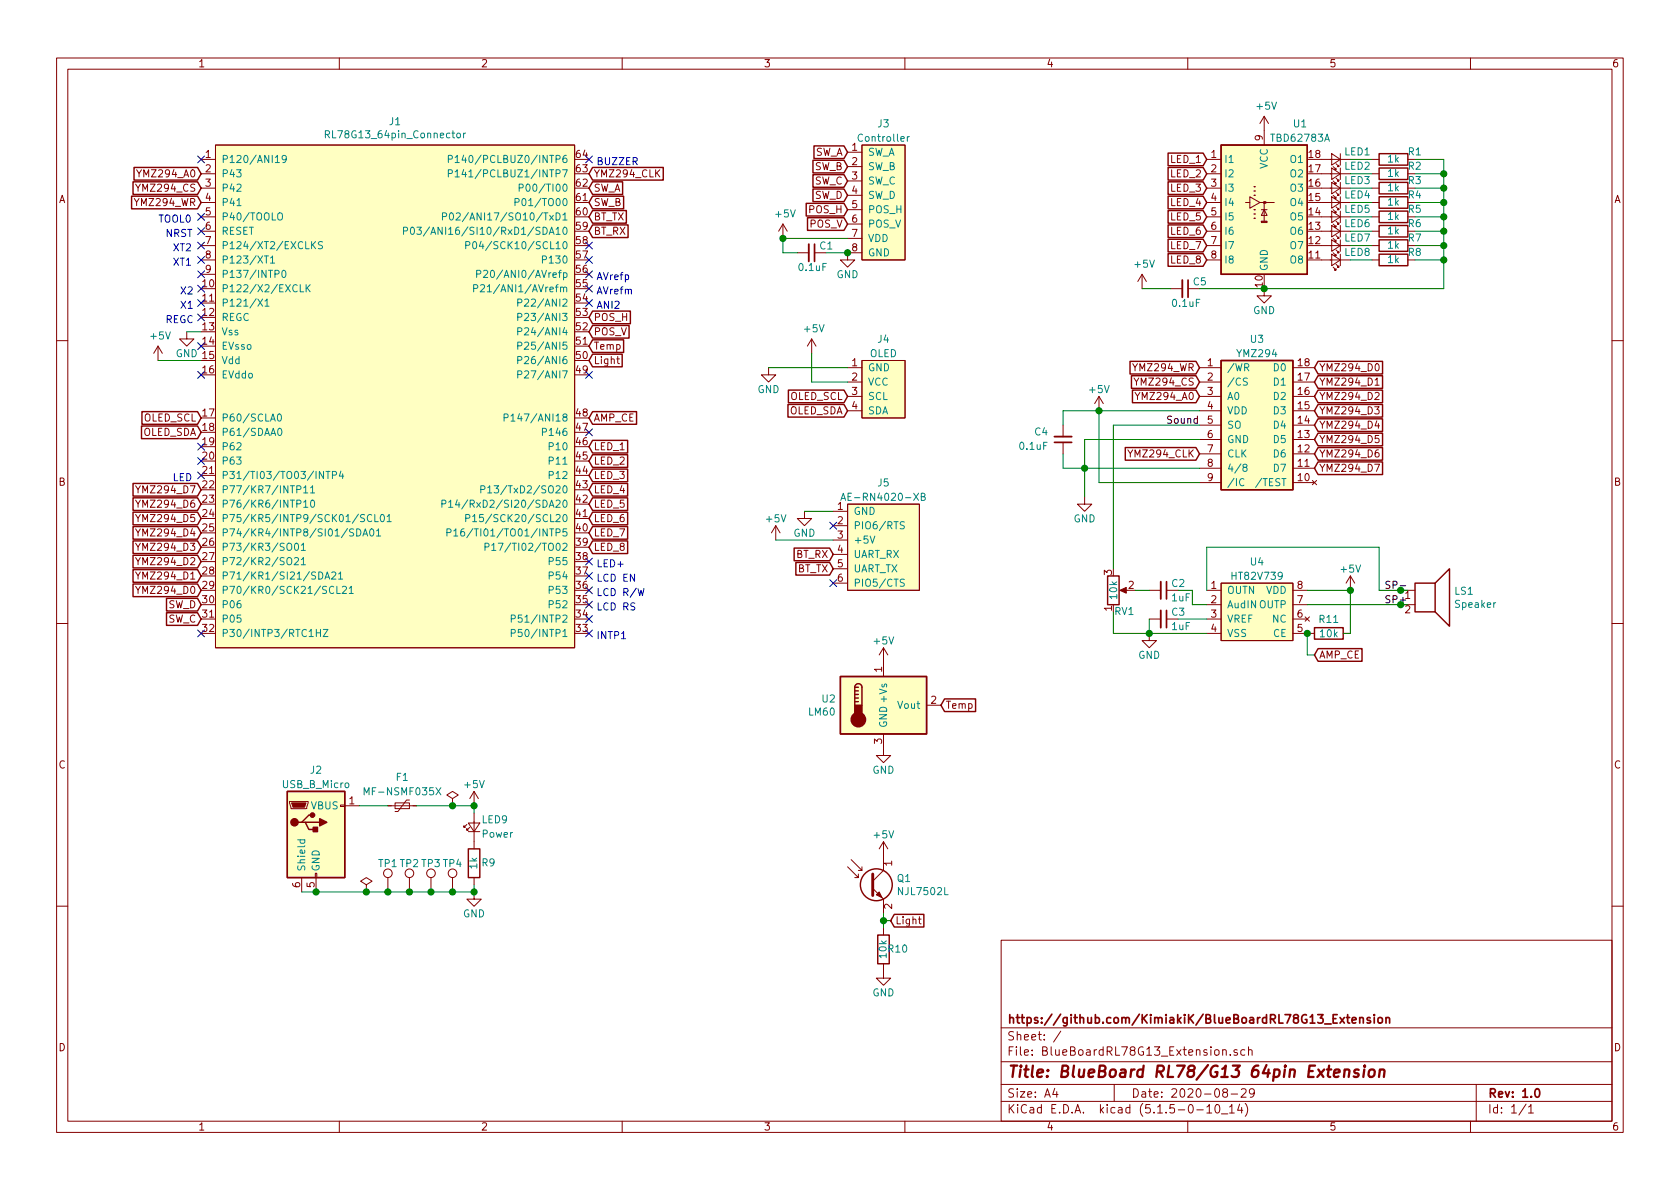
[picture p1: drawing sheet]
EESchema Schematic File Version 4
EELAYER 30 0
EELAYER END
$Descr A4 11693 8268
encoding utf-8
Sheet 1 1
Title "BlueBoard RL78/G13 64pin Extension"
Date "2020-08-29"
Rev "1.0"
Comp "https://github.com/KimiakiK/BlueBoardRL78G13_Extension"
Comment1 ""
Comment2 ""
Comment3 ""
Comment4 ""
$EndDescr
$Comp
L BlueBoardRL78G13_Extension:RL78G13_64pin_Connector J1
U 1 1
P 2750 2750
F 0 "J1" H 2750 4665 50  0000 C CNN
F 1 "RL78G13_64pin_Connector" H 2750 4574 50  0000 C CNN
F 2 "BlueBoardRL78G13_Extension:RL78G13_64pin_Connector" H 2750 2750 50  0001 C CNN
F 3 "" H 2750 2750 50  0001 C CNN
	1    2750 2750
	1    0    0    -1  
$EndComp
$Comp
L BlueBoardRL78G13_Extension:breadboardController J3
U 1 1
P 6150 1400
F 0 "J3" H 6150 1950 50  0000 C CNN
F 1 "Controller" H 6150 1850 50  0000 C CNN
F 2 "Connector_PinHeader_2.54mm:PinHeader_1x08_P2.54mm_Vertical" H 6100 1900 50  0001 C CNN
F 3 "" H 6100 1900 50  0001 C CNN
	1    6150 1400
	1    0    0    -1  
$EndComp
$Comp
L BlueBoardRL78G13_Extension:OLED128x64 J4
U 1 1
P 6150 2700
F 0 "J4" H 6150 3050 50  0000 C CNN
F 1 "OLED" H 6150 2950 50  0000 C CNN
F 2 "Connector_PinSocket_2.54mm:PinSocket_1x04_P2.54mm_Vertical" H 6150 3050 50  0001 C CNN
F 3 "" H 6100 3200 50  0001 C CNN
	1    6150 2700
	1    0    0    -1  
$EndComp
$Comp
L BlueBoardRL78G13_Extension:YMZ294 U3
U 1 1
P 8750 3200
F 0 "U3" H 8750 4050 50  0000 C CNN
F 1 "YMZ294" H 8750 3950 50  0000 C CNN
F 2 "BlueBoardRL78G13_Extension:DIP-18_W7.62mm_Socket" H 8750 2650 50  0001 C CNN
F 3 "" H 8750 2650 50  0001 C CNN
	1    8750 3200
	1    0    0    -1  
$EndComp
$Comp
L BlueBoardRL78G13_Extension:HT82V739 U4
U 1 1
P 8750 4250
F 0 "U4" H 8750 4600 50  0000 C CNN
F 1 "HT82V739" H 8750 4500 50  0000 C CNN
F 2 "BlueBoardRL78G13_Extension:SOP-8_3.9x4.9mm_P1.27mm" H 8750 4300 50  0001 C CNN
F 3 "" H 8750 4300 50  0001 C CNN
	1    8750 4250
	1    0    0    -1  
$EndComp
$Comp
L Device:Speaker LS1
U 1 1
P 9950 4100
F 0 "LS1" H 10120 4096 50  0000 L CNN
F 1 "Speaker" H 10120 4005 50  0000 L CNN
F 2 "BlueBoardRL78G13_Extension:Speaker_MSI28-12R" H 9950 3900 50  0001 C CNN
F 3 "~" H 9940 4050 50  0001 C CNN
	1    9950 4100
	1    0    0    -1  
$EndComp
$Comp
L BlueBoardRL78G13_Extension:AE-RN4020-XB J5
U 1 1
P 6150 3800
F 0 "J5" H 6150 4250 50  0000 C CNN
F 1 "AE-RN4020-XB" H 6150 4150 50  0000 C CNN
F 2 "Connector_PinSocket_2.54mm:PinSocket_1x06_P2.54mm_Vertical" H 6150 3800 50  0001 C CNN
F 3 "" H 6150 3800 50  0001 C CNN
	1    6150 3800
	1    0    0    -1  
$EndComp
$Comp
L power:GND #PWR04
U 1 1
P 1300 2300
F 0 "#PWR04" H 1300 2050 50  0001 C CNN
F 1 "GND" H 1300 2150 50  0000 C CNN
F 2 "" H 1300 2300 50  0001 C CNN
F 3 "" H 1300 2300 50  0001 C CNN
	1    1300 2300
	1    0    0    -1  
$EndComp
$Comp
L power:+5V #PWR03
U 1 1
P 1100 2500
F 0 "#PWR03" H 1100 2350 50  0001 C CNN
F 1 "+5V" H 1115 2673 50  0000 C CNN
F 2 "" H 1100 2500 50  0001 C CNN
F 3 "" H 1100 2500 50  0001 C CNN
	1    1100 2500
	1    0    0    -1  
$EndComp
Wire Wire Line
	1400 2300 1300 2300
Wire Wire Line
	1400 2500 1100 2500
NoConn ~ 1400 2400
NoConn ~ 1400 2600
NoConn ~ 1400 2200
NoConn ~ 1400 2100
NoConn ~ 1400 2000
NoConn ~ 1400 1800
NoConn ~ 1400 1700
NoConn ~ 1400 1600
Text GLabel 5900 2750 0    50   Input ~ 0
OLED_SCL
Text GLabel 5900 2850 0    50   Input ~ 0
OLED_SDA
Text GLabel 5900 1050 0    50   Input ~ 0
SW_A
Text GLabel 5900 1150 0    50   Input ~ 0
SW_B
Text GLabel 5900 1250 0    50   Input ~ 0
SW_C
Text GLabel 5900 1350 0    50   Input ~ 0
SW_D
Text GLabel 5900 1450 0    50   Input ~ 0
POS_H
Text GLabel 5900 1550 0    50   Input ~ 0
POS_V
Text GLabel 9150 2550 2    50   Input ~ 0
YMZ294_D0
Text GLabel 9150 2650 2    50   Input ~ 0
YMZ294_D1
Text GLabel 9150 2750 2    50   Input ~ 0
YMZ294_D2
Text GLabel 9150 2850 2    50   Input ~ 0
YMZ294_D3
Text GLabel 9150 2950 2    50   Input ~ 0
YMZ294_D4
Text GLabel 9150 3050 2    50   Input ~ 0
YMZ294_D5
Text GLabel 9150 3150 2    50   Input ~ 0
YMZ294_D6
Text GLabel 9150 3250 2    50   Input ~ 0
YMZ294_D7
Text GLabel 8350 2550 0    50   Input ~ 0
YMZ294_WR
Text GLabel 8350 2650 0    50   Input ~ 0
YMZ294_CS
Text GLabel 8350 2750 0    50   Input ~ 0
YMZ294_A0
Text GLabel 5800 3850 0    50   Input ~ 0
BT_RX
Text GLabel 5800 3950 0    50   Input ~ 0
BT_TX
NoConn ~ 5800 3650
NoConn ~ 5800 4050
Text GLabel 1400 4100 0    50   Input ~ 0
YMZ294_D0
Text GLabel 1400 4000 0    50   Input ~ 0
YMZ294_D1
Text GLabel 1400 3900 0    50   Input ~ 0
YMZ294_D2
Text GLabel 1400 3800 0    50   Input ~ 0
YMZ294_D3
Text GLabel 1400 3700 0    50   Input ~ 0
YMZ294_D4
Text GLabel 1400 3600 0    50   Input ~ 0
YMZ294_D5
Text GLabel 1400 3500 0    50   Input ~ 0
YMZ294_D6
Text GLabel 1400 3400 0    50   Input ~ 0
YMZ294_D7
Text GLabel 1400 2900 0    50   Input ~ 0
OLED_SCL
Text GLabel 1400 3000 0    50   Input ~ 0
OLED_SDA
Text GLabel 4100 2200 2    50   Input ~ 0
POS_H
Text GLabel 4100 2300 2    50   Input ~ 0
POS_V
$Comp
L power:+5V #PWR06
U 1 1
P 3300 5600
F 0 "#PWR06" H 3300 5450 50  0001 C CNN
F 1 "+5V" H 3300 5750 50  0000 C CNN
F 2 "" H 3300 5600 50  0001 C CNN
F 3 "" H 3300 5600 50  0001 C CNN
	1    3300 5600
	1    0    0    -1  
$EndComp
$Comp
L power:GND #PWR07
U 1 1
P 3300 6200
F 0 "#PWR07" H 3300 5950 50  0001 C CNN
F 1 "GND" H 3300 6050 50  0000 C CNN
F 2 "" H 3300 6200 50  0001 C CNN
F 3 "" H 3300 6200 50  0001 C CNN
	1    3300 6200
	1    0    0    -1  
$EndComp
$Comp
L power:PWR_FLAG #FLG02
U 1 1
P 3150 5600
F 0 "#FLG02" H 3150 5675 50  0001 C CNN
F 1 "PWR_FLAG" H 3150 5773 50  0001 C CNN
F 2 "" H 3150 5600 50  0001 C CNN
F 3 "~" H 3150 5600 50  0001 C CNN
	1    3150 5600
	1    0    0    -1  
$EndComp
$Comp
L power:PWR_FLAG #FLG01
U 1 1
P 2550 6200
F 0 "#FLG01" H 2550 6275 50  0001 C CNN
F 1 "PWR_FLAG" H 2550 6373 50  0001 C CNN
F 2 "" H 2550 6200 50  0001 C CNN
F 3 "~" H 2550 6200 50  0001 C CNN
	1    2550 6200
	1    0    0    -1  
$EndComp
$Comp
L power:+5V #PWR09
U 1 1
P 5400 3750
F 0 "#PWR09" H 5400 3600 50  0001 C CNN
F 1 "+5V" H 5400 3900 50  0000 C CNN
F 2 "" H 5400 3750 50  0001 C CNN
F 3 "" H 5400 3750 50  0001 C CNN
	1    5400 3750
	1    0    0    -1  
$EndComp
Wire Wire Line
	5800 3550 5600 3550
Wire Wire Line
	5800 3750 5400 3750
$Comp
L Device:LED_Small LED1
U 1 1
P 9300 1100
F 0 "LED1" H 9150 1050 50  0000 C CNN
F 1 "LED1" H 9300 986 50  0001 C CNN
F 2 "LED_SMD:LED_0603_1608Metric_Pad1.05x0.95mm_HandSolder" V 9300 1100 50  0001 C CNN
F 3 "~" V 9300 1100 50  0001 C CNN
	1    9300 1100
	-1   0    0    1   
$EndComp
$Comp
L Device:LED_Small LED2
U 1 1
P 9300 1200
F 0 "LED2" H 9150 1150 50  0000 C CNN
F 1 "LED2" H 9300 1086 50  0001 C CNN
F 2 "LED_SMD:LED_0603_1608Metric_Pad1.05x0.95mm_HandSolder" V 9300 1200 50  0001 C CNN
F 3 "~" V 9300 1200 50  0001 C CNN
	1    9300 1200
	-1   0    0    1   
$EndComp
$Comp
L Device:LED_Small LED3
U 1 1
P 9300 1300
F 0 "LED3" H 9150 1250 50  0000 C CNN
F 1 "LED3" H 9300 1186 50  0001 C CNN
F 2 "LED_SMD:LED_0603_1608Metric_Pad1.05x0.95mm_HandSolder" V 9300 1300 50  0001 C CNN
F 3 "~" V 9300 1300 50  0001 C CNN
	1    9300 1300
	-1   0    0    1   
$EndComp
$Comp
L Device:LED_Small LED4
U 1 1
P 9300 1400
F 0 "LED4" H 9150 1350 50  0000 C CNN
F 1 "LED4" H 9300 1286 50  0001 C CNN
F 2 "LED_SMD:LED_0603_1608Metric_Pad1.05x0.95mm_HandSolder" V 9300 1400 50  0001 C CNN
F 3 "~" V 9300 1400 50  0001 C CNN
	1    9300 1400
	-1   0    0    1   
$EndComp
$Comp
L Device:LED_Small LED5
U 1 1
P 9300 1500
F 0 "LED5" H 9150 1450 50  0000 C CNN
F 1 "LED5" H 9300 1386 50  0001 C CNN
F 2 "LED_SMD:LED_0603_1608Metric_Pad1.05x0.95mm_HandSolder" V 9300 1500 50  0001 C CNN
F 3 "~" V 9300 1500 50  0001 C CNN
	1    9300 1500
	-1   0    0    1   
$EndComp
$Comp
L Device:LED_Small LED6
U 1 1
P 9300 1600
F 0 "LED6" H 9150 1550 50  0000 C CNN
F 1 "LED6" H 9300 1486 50  0001 C CNN
F 2 "LED_SMD:LED_0603_1608Metric_Pad1.05x0.95mm_HandSolder" V 9300 1600 50  0001 C CNN
F 3 "~" V 9300 1600 50  0001 C CNN
	1    9300 1600
	-1   0    0    1   
$EndComp
$Comp
L Device:LED_Small LED7
U 1 1
P 9300 1700
F 0 "LED7" H 9150 1650 50  0000 C CNN
F 1 "LED7" H 9300 1586 50  0001 C CNN
F 2 "LED_SMD:LED_0603_1608Metric_Pad1.05x0.95mm_HandSolder" V 9300 1700 50  0001 C CNN
F 3 "~" V 9300 1700 50  0001 C CNN
	1    9300 1700
	-1   0    0    1   
$EndComp
$Comp
L Device:LED_Small LED8
U 1 1
P 9300 1800
F 0 "LED8" H 9150 1750 50  0000 C CNN
F 1 "LED8" H 9300 1686 50  0001 C CNN
F 2 "LED_SMD:LED_0603_1608Metric_Pad1.05x0.95mm_HandSolder" V 9300 1800 50  0001 C CNN
F 3 "~" V 9300 1800 50  0001 C CNN
	1    9300 1800
	-1   0    0    1   
$EndComp
$Comp
L power:+5V #PWR010
U 1 1
P 5650 2450
F 0 "#PWR010" H 5650 2300 50  0001 C CNN
F 1 "+5V" H 5665 2623 50  0000 C CNN
F 2 "" H 5650 2450 50  0001 C CNN
F 3 "" H 5650 2450 50  0001 C CNN
	1    5650 2450
	1    0    0    -1  
$EndComp
$Comp
L power:GND #PWR05
U 1 1
P 5350 2550
F 0 "#PWR05" H 5350 2300 50  0001 C CNN
F 1 "GND" H 5350 2400 50  0000 C CNN
F 2 "" H 5350 2550 50  0001 C CNN
F 3 "" H 5350 2550 50  0001 C CNN
	1    5350 2550
	1    0    0    -1  
$EndComp
Wire Wire Line
	5350 2550 5900 2550
Wire Wire Line
	5650 2650 5650 2450
Wire Wire Line
	5650 2650 5900 2650
$Comp
L power:+5V #PWR08
U 1 1
P 5450 1650
F 0 "#PWR08" H 5450 1500 50  0001 C CNN
F 1 "+5V" H 5465 1823 50  0000 C CNN
F 2 "" H 5450 1650 50  0001 C CNN
F 3 "" H 5450 1650 50  0001 C CNN
	1    5450 1650
	1    0    0    -1  
$EndComp
$Comp
L power:GND #PWR012
U 1 1
P 5900 1750
F 0 "#PWR012" H 5900 1500 50  0001 C CNN
F 1 "GND" H 5900 1600 50  0000 C CNN
F 2 "" H 5900 1750 50  0001 C CNN
F 3 "" H 5900 1750 50  0001 C CNN
	1    5900 1750
	1    0    0    -1  
$EndComp
$Comp
L Device:C_Small C1
U 1 1
P 5650 1750
F 0 "C1" V 5600 1800 50  0000 L CNN
F 1 "0.1uF" V 5750 1650 50  0000 L CNN
F 2 "Capacitor_SMD:C_0603_1608Metric_Pad1.05x0.95mm_HandSolder" H 5650 1750 50  0001 C CNN
F 3 "~" H 5650 1750 50  0001 C CNN
	1    5650 1750
	0    1    1    0   
$EndComp
Wire Wire Line
	5900 1650 5450 1650
Wire Wire Line
	5900 1750 5750 1750
Connection ~ 5900 1750
Wire Wire Line
	5550 1750 5450 1750
Wire Wire Line
	5450 1750 5450 1650
Connection ~ 5450 1650
Text GLabel 1400 1300 0    50   Input ~ 0
YMZ294_CS
Text GLabel 1400 1400 0    50   Input ~ 0
YMZ294_WR
Text GLabel 1400 1200 0    50   Input ~ 0
YMZ294_A0
Text GLabel 4100 1600 2    50   Input ~ 0
BT_RX
Text GLabel 4100 1500 2    50   Input ~ 0
BT_TX
Text GLabel 4100 1300 2    50   Input ~ 0
SW_A
Text GLabel 4100 1400 2    50   Input ~ 0
SW_B
Text GLabel 1400 4300 0    50   Input ~ 0
SW_C
Text GLabel 1400 4200 0    50   Input ~ 0
SW_D
NoConn ~ 1400 1500
NoConn ~ 4100 1100
NoConn ~ 4100 1900
NoConn ~ 4100 2000
NoConn ~ 4100 2100
NoConn ~ 4100 4400
NoConn ~ 4100 4200
NoConn ~ 4100 4100
NoConn ~ 4100 4000
NoConn ~ 4100 3900
NoConn ~ 1400 3300
Text Notes 1200 3350 0    50   ~ 0
LED
Text Notes 1100 1550 0    50   ~ 0
TOOL0
Text Notes 1150 1650 0    50   ~ 0
NRST
Text Notes 1200 1750 0    50   ~ 0
XT2
Text Notes 1200 1850 0    50   ~ 0
XT1
Text Notes 1150 2250 0    50   ~ 0
REGC
Text Notes 1250 2150 0    50   ~ 0
X1
Text Notes 1250 2050 0    50   ~ 0
X2
Text Notes 4150 4450 0    50   ~ 0
INTP1
Text Notes 4150 4250 0    50   ~ 0
LCD RS
Text Notes 4150 4150 0    50   ~ 0
LCD R/W
Text Notes 4150 4050 0    50   ~ 0
LCD EN
Text Notes 4150 3950 0    50   ~ 0
LED+
Text Notes 4150 1150 0    50   ~ 0
BUZZER
Text Notes 4150 1950 0    50   ~ 0
AVrefp
Text Notes 4150 2050 0    50   ~ 0
AVrefm
Text Notes 4150 2150 0    50   ~ 0
ANI2
$Comp
L power:+5V #PWR018
U 1 1
P 7650 2850
F 0 "#PWR018" H 7650 2700 50  0001 C CNN
F 1 "+5V" H 7650 3000 50  0000 C CNN
F 2 "" H 7650 2850 50  0001 C CNN
F 3 "" H 7650 2850 50  0001 C CNN
	1    7650 2850
	1    0    0    -1  
$EndComp
Wire Wire Line
	7650 3350 7650 2850
Connection ~ 7650 2850
$Comp
L power:GND #PWR011
U 1 1
P 5600 3550
F 0 "#PWR011" H 5600 3300 50  0001 C CNN
F 1 "GND" H 5600 3400 50  0000 C CNN
F 2 "" H 5600 3550 50  0001 C CNN
F 3 "" H 5600 3550 50  0001 C CNN
	1    5600 3550
	1    0    0    -1  
$EndComp
$Comp
L power:GND #PWR017
U 1 1
P 7550 3450
F 0 "#PWR017" H 7550 3200 50  0001 C CNN
F 1 "GND" H 7550 3300 50  0000 C CNN
F 2 "" H 7550 3450 50  0001 C CNN
F 3 "" H 7550 3450 50  0001 C CNN
	1    7550 3450
	1    0    0    -1  
$EndComp
Wire Wire Line
	7550 3050 7550 3250
Connection ~ 7550 3250
Wire Wire Line
	7550 3250 7550 3450
Wire Wire Line
	8400 4100 8400 3800
$Comp
L power:+5V #PWR020
U 1 1
P 9400 4100
F 0 "#PWR020" H 9400 3950 50  0001 C CNN
F 1 "+5V" H 9400 4250 50  0000 C CNN
F 2 "" H 9400 4100 50  0001 C CNN
F 3 "" H 9400 4100 50  0001 C CNN
	1    9400 4100
	1    0    0    -1  
$EndComp
$Comp
L Device:R R11
U 1 1
P 9250 4400
F 0 "R11" V 9150 4400 50  0000 C CNN
F 1 "10k" V 9250 4400 50  0000 C CNN
F 2 "Resistor_SMD:R_0603_1608Metric_Pad1.05x0.95mm_HandSolder" V 9180 4400 50  0001 C CNN
F 3 "~" H 9250 4400 50  0001 C CNN
	1    9250 4400
	0    1    1    0   
$EndComp
Wire Wire Line
	9400 4400 9400 4100
Wire Wire Line
	9100 4100 9400 4100
Connection ~ 9400 4100
Wire Wire Line
	9600 4100 9600 3800
Wire Wire Line
	8400 3800 9600 3800
$Comp
L Device:C_Small C3
U 1 1
P 8100 4300
F 0 "C3" V 8050 4350 50  0000 L CNN
F 1 "1uF" V 8150 4350 50  0000 L CNN
F 2 "Capacitor_SMD:C_0603_1608Metric_Pad1.05x0.95mm_HandSolder" H 8100 4300 50  0001 C CNN
F 3 "~" H 8100 4300 50  0001 C CNN
	1    8100 4300
	0    1    1    0   
$EndComp
$Comp
L Device:C_Small C2
U 1 1
P 8100 4100
F 0 "C2" V 8050 4150 50  0000 L CNN
F 1 "1uF" V 8150 4150 50  0000 L CNN
F 2 "Capacitor_SMD:C_0603_1608Metric_Pad1.05x0.95mm_HandSolder" H 8100 4100 50  0001 C CNN
F 3 "~" H 8100 4100 50  0001 C CNN
	1    8100 4100
	0    1    1    0   
$EndComp
Wire Wire Line
	8000 4400 8000 4300
Wire Wire Line
	8400 4200 8300 4200
Wire Wire Line
	8300 4200 8300 4100
Wire Wire Line
	8300 4100 8200 4100
Wire Wire Line
	8200 4300 8400 4300
Wire Wire Line
	8000 4400 8400 4400
$Comp
L Device:R_POT RV1
U 1 1
P 7750 4100
F 0 "RV1" H 7900 4250 50  0000 R CNN
F 1 "10k" V 7750 4100 50  0000 C CNN
F 2 "BlueBoardRL78G13_Extension:Volume_RK10J" H 7750 4100 50  0001 C CNN
F 3 "~" H 7750 4100 50  0001 C CNN
	1    7750 4100
	1    0    0    1   
$EndComp
Wire Wire Line
	7750 4250 7750 4400
Connection ~ 8000 4400
$Comp
L power:GND #PWR019
U 1 1
P 8000 4400
F 0 "#PWR019" H 8000 4150 50  0001 C CNN
F 1 "GND" H 8000 4250 50  0000 C CNN
F 2 "" H 8000 4400 50  0001 C CNN
F 3 "" H 8000 4400 50  0001 C CNN
	1    8000 4400
	1    0    0    -1  
$EndComp
$Comp
L Device:LED_Small LED9
U 1 1
P 3300 5750
F 0 "LED9" V 3350 5700 50  0000 R CNN
F 1 "Power" V 3250 5700 50  0000 R CNN
F 2 "LED_SMD:LED_0603_1608Metric_Pad1.05x0.95mm_HandSolder" V 3300 5750 50  0001 C CNN
F 3 "~" V 3300 5750 50  0001 C CNN
	1    3300 5750
	0    -1   -1   0   
$EndComp
$Comp
L Device:R R9
U 1 1
P 3300 6000
F 0 "R9" H 3200 6000 50  0000 C CNN
F 1 "1k" V 3300 6000 50  0000 C CNN
F 2 "Resistor_SMD:R_0603_1608Metric_Pad1.05x0.95mm_HandSolder" V 3230 6000 50  0001 C CNN
F 3 "~" H 3300 6000 50  0001 C CNN
	1    3300 6000
	-1   0    0    1   
$EndComp
$Comp
L Transistor_Array:TBD62783A U1
U 1 1
P 8800 1400
F 0 "U1" H 9050 1950 50  0000 C CNN
F 1 "TBD62783A" H 9050 1850 50  0000 C CNN
F 2 "BlueBoardRL78G13_Extension:SOP-18_7x12.5mm_P1.27mm" H 8800 850 50  0001 C CNN
F 3 "http://toshiba.semicon-storage.com/info/docget.jsp?did=30523&prodName=TBD62783APG" H 8500 1800 50  0001 C CNN
	1    8800 1400
	1    0    0    -1  
$EndComp
$Comp
L power:GND #PWR02
U 1 1
P 8800 2000
F 0 "#PWR02" H 8800 1750 50  0001 C CNN
F 1 "GND" H 8800 1850 50  0000 C CNN
F 2 "" H 8800 2000 50  0001 C CNN
F 3 "" H 8800 2000 50  0001 C CNN
	1    8800 2000
	1    0    0    -1  
$EndComp
$Comp
L power:+5V #PWR01
U 1 1
P 8800 900
F 0 "#PWR01" H 8800 750 50  0001 C CNN
F 1 "+5V" H 8815 1073 50  0000 C CNN
F 2 "" H 8800 900 50  0001 C CNN
F 3 "" H 8800 900 50  0001 C CNN
	1    8800 900 
	1    0    0    -1  
$EndComp
Wire Wire Line
	9850 1800 10050 1800
Wire Wire Line
	10050 1800 10050 1700
Wire Wire Line
	10050 1700 9850 1700
Wire Wire Line
	10050 1700 10050 1600
Wire Wire Line
	10050 1600 9850 1600
Connection ~ 10050 1700
Wire Wire Line
	10050 1600 10050 1500
Wire Wire Line
	10050 1500 9850 1500
Connection ~ 10050 1600
Wire Wire Line
	10050 1500 10050 1400
Wire Wire Line
	10050 1400 9850 1400
Connection ~ 10050 1500
Wire Wire Line
	10050 1300 9850 1300
Wire Wire Line
	10050 1300 10050 1400
Connection ~ 10050 1400
Wire Wire Line
	10050 1300 10050 1200
Wire Wire Line
	10050 1200 9850 1200
Connection ~ 10050 1300
Wire Wire Line
	10050 1200 10050 1100
Wire Wire Line
	10050 1100 9850 1100
Connection ~ 10050 1200
Wire Wire Line
	10050 1800 10050 2000
Connection ~ 10050 1800
Text GLabel 8400 1100 0    50   Input ~ 0
LED_1
Text GLabel 8400 1200 0    50   Input ~ 0
LED_2
Text GLabel 8400 1300 0    50   Input ~ 0
LED_3
Text GLabel 8400 1400 0    50   Input ~ 0
LED_4
Text GLabel 8400 1500 0    50   Input ~ 0
LED_5
Text GLabel 8400 1600 0    50   Input ~ 0
LED_6
Text GLabel 8400 1700 0    50   Input ~ 0
LED_7
Text GLabel 8400 1800 0    50   Input ~ 0
LED_8
Text GLabel 4100 3100 2    50   Input ~ 0
LED_1
Text GLabel 4100 3200 2    50   Input ~ 0
LED_2
Text GLabel 4100 3300 2    50   Input ~ 0
LED_3
Text GLabel 4100 3400 2    50   Input ~ 0
LED_4
Text GLabel 4100 3500 2    50   Input ~ 0
LED_5
Text GLabel 4100 3600 2    50   Input ~ 0
LED_6
Text GLabel 4100 3700 2    50   Input ~ 0
LED_7
Text GLabel 4100 3800 2    50   Input ~ 0
LED_8
NoConn ~ 1400 1100
NoConn ~ 4100 1700
NoConn ~ 4100 1800
NoConn ~ 4100 3000
NoConn ~ 4100 4300
NoConn ~ 1400 4400
NoConn ~ 1400 3200
NoConn ~ 1400 3100
NoConn ~ 1400 1900
$Comp
L Connector:TestPoint TP1
U 1 1
P 2700 6200
F 0 "TP1" H 2700 6400 50  0000 C CNN
F 1 "TestPoint" H 2758 6227 50  0001 L CNN
F 2 "TestPoint:TestPoint_THTPad_2.0x2.0mm_Drill1.0mm" H 2900 6200 50  0001 C CNN
F 3 "~" H 2900 6200 50  0001 C CNN
	1    2700 6200
	1    0    0    -1  
$EndComp
NoConn ~ 4100 2600
$Comp
L Device:Polyfuse_Small F1
U 1 1
P 2800 5600
F 0 "F1" V 2600 5600 50  0000 C CNN
F 1 "MF-NSMF035X" V 2700 5600 50  0000 C CNN
F 2 "Fuse:Fuse_1206_3216Metric_Pad1.42x1.75mm_HandSolder" H 2850 5400 50  0001 L CNN
F 3 "~" H 2800 5600 50  0001 C CNN
	1    2800 5600
	0    1    1    0   
$EndComp
Wire Wire Line
	2500 5600 2700 5600
$Comp
L Device:R R1
U 1 1
P 9700 1100
F 0 "R1" V 9750 900 50  0000 L CNN
F 1 "1k" V 9700 1100 50  0000 C CNN
F 2 "Resistor_SMD:R_0603_1608Metric_Pad1.05x0.95mm_HandSolder" V 9630 1100 50  0001 C CNN
F 3 "~" H 9700 1100 50  0001 C CNN
	1    9700 1100
	0    -1   -1   0   
$EndComp
$Comp
L Device:R R2
U 1 1
P 9700 1200
F 0 "R2" V 9750 1000 50  0000 L CNN
F 1 "1k" V 9700 1200 50  0000 C CNN
F 2 "Resistor_SMD:R_0603_1608Metric_Pad1.05x0.95mm_HandSolder" V 9630 1200 50  0001 C CNN
F 3 "~" H 9700 1200 50  0001 C CNN
	1    9700 1200
	0    -1   -1   0   
$EndComp
$Comp
L Device:R R3
U 1 1
P 9700 1300
F 0 "R3" V 9750 1100 50  0000 L CNN
F 1 "1k" V 9700 1300 50  0000 C CNN
F 2 "Resistor_SMD:R_0603_1608Metric_Pad1.05x0.95mm_HandSolder" V 9630 1300 50  0001 C CNN
F 3 "~" H 9700 1300 50  0001 C CNN
	1    9700 1300
	0    -1   -1   0   
$EndComp
$Comp
L Device:R R4
U 1 1
P 9700 1400
F 0 "R4" V 9750 1200 50  0000 L CNN
F 1 "1k" V 9700 1400 50  0000 C CNN
F 2 "Resistor_SMD:R_0603_1608Metric_Pad1.05x0.95mm_HandSolder" V 9630 1400 50  0001 C CNN
F 3 "~" H 9700 1400 50  0001 C CNN
	1    9700 1400
	0    -1   -1   0   
$EndComp
$Comp
L Device:R R5
U 1 1
P 9700 1500
F 0 "R5" V 9750 1300 50  0000 L CNN
F 1 "1k" V 9700 1500 50  0000 C CNN
F 2 "Resistor_SMD:R_0603_1608Metric_Pad1.05x0.95mm_HandSolder" V 9630 1500 50  0001 C CNN
F 3 "~" H 9700 1500 50  0001 C CNN
	1    9700 1500
	0    -1   -1   0   
$EndComp
$Comp
L Device:R R6
U 1 1
P 9700 1600
F 0 "R6" V 9750 1400 50  0000 L CNN
F 1 "1k" V 9700 1600 50  0000 C CNN
F 2 "Resistor_SMD:R_0603_1608Metric_Pad1.05x0.95mm_HandSolder" V 9630 1600 50  0001 C CNN
F 3 "~" H 9700 1600 50  0001 C CNN
	1    9700 1600
	0    -1   -1   0   
$EndComp
$Comp
L Device:R R7
U 1 1
P 9700 1700
F 0 "R7" V 9750 1500 50  0000 L CNN
F 1 "1k" V 9700 1700 50  0000 C CNN
F 2 "Resistor_SMD:R_0603_1608Metric_Pad1.05x0.95mm_HandSolder" V 9630 1700 50  0001 C CNN
F 3 "~" H 9700 1700 50  0001 C CNN
	1    9700 1700
	0    -1   -1   0   
$EndComp
$Comp
L Device:R R8
U 1 1
P 9700 1800
F 0 "R8" V 9750 1600 50  0000 L CNN
F 1 "1k" V 9700 1800 50  0000 C CNN
F 2 "Resistor_SMD:R_0603_1608Metric_Pad1.05x0.95mm_HandSolder" V 9630 1800 50  0001 C CNN
F 3 "~" H 9700 1800 50  0001 C CNN
	1    9700 1800
	0    -1   -1   0   
$EndComp
Wire Wire Line
	9550 1100 9400 1100
Wire Wire Line
	9550 1200 9400 1200
Wire Wire Line
	9400 1300 9550 1300
Wire Wire Line
	9550 1400 9400 1400
Wire Wire Line
	9550 1500 9400 1500
Wire Wire Line
	9550 1600 9400 1600
Wire Wire Line
	9550 1700 9400 1700
Wire Wire Line
	9550 1800 9400 1800
Wire Wire Line
	8800 2000 10050 2000
Connection ~ 8800 2000
Text GLabel 8350 3150 0    50   Input ~ 0
YMZ294_CLK
Text GLabel 4100 1200 2    50   Input ~ 0
YMZ294_CLK
Wire Wire Line
	7750 4400 8000 4400
Wire Wire Line
	8000 4100 7900 4100
Wire Wire Line
	7650 2850 8350 2850
Wire Wire Line
	7550 3250 8350 3250
Wire Wire Line
	7650 3350 8350 3350
Wire Wire Line
	7550 3050 8350 3050
Wire Wire Line
	7750 2950 8350 2950
Wire Wire Line
	7750 2950 7750 3950
Connection ~ 2700 6200
Wire Wire Line
	2900 5600 3150 5600
Connection ~ 3150 5600
Wire Wire Line
	3150 5600 3300 5600
Wire Wire Line
	2700 6200 2850 6200
$Comp
L Connector:TestPoint TP2
U 1 1
P 2850 6200
F 0 "TP2" H 2850 6400 50  0000 C CNN
F 1 "TestPoint" H 2908 6227 50  0001 L CNN
F 2 "TestPoint:TestPoint_THTPad_2.0x2.0mm_Drill1.0mm" H 3050 6200 50  0001 C CNN
F 3 "~" H 3050 6200 50  0001 C CNN
	1    2850 6200
	1    0    0    -1  
$EndComp
Connection ~ 2850 6200
Wire Wire Line
	2850 6200 3000 6200
$Comp
L Connector:TestPoint TP3
U 1 1
P 3000 6200
F 0 "TP3" H 3000 6400 50  0000 C CNN
F 1 "TestPoint" H 3058 6227 50  0001 L CNN
F 2 "TestPoint:TestPoint_THTPad_2.0x2.0mm_Drill1.0mm" H 3200 6200 50  0001 C CNN
F 3 "~" H 3200 6200 50  0001 C CNN
	1    3000 6200
	1    0    0    -1  
$EndComp
Connection ~ 3000 6200
Wire Wire Line
	3000 6200 3150 6200
$Comp
L Connector:TestPoint TP4
U 1 1
P 3150 6200
F 0 "TP4" H 3150 6400 50  0000 C CNN
F 1 "TestPoint" H 3208 6227 50  0001 L CNN
F 2 "TestPoint:TestPoint_THTPad_2.0x2.0mm_Drill1.0mm" H 3350 6200 50  0001 C CNN
F 3 "~" H 3350 6200 50  0001 C CNN
	1    3150 6200
	1    0    0    -1  
$EndComp
Connection ~ 3150 6200
Wire Wire Line
	3150 6200 3300 6200
Wire Wire Line
	2550 6200 2700 6200
Connection ~ 2550 6200
Wire Wire Line
	3300 5600 3300 5650
Connection ~ 3300 5600
Wire Wire Line
	3300 6150 3300 6200
Connection ~ 3300 6200
Text Label 9800 4200 2    50   ~ 0
SP+
Wire Wire Line
	9100 4200 9750 4200
Wire Wire Line
	9600 4100 9750 4100
Text Label 9800 4100 2    50   ~ 0
SP-
Text Label 8350 2950 2    50   ~ 0
Sound
$Comp
L BlueBoardRL78G13_Extension:LM60 U2
U 1 1
P 6150 4900
F 0 "U2" H 5821 4946 50  0000 R CNN
F 1 "LM60" H 5821 4855 50  0000 R CNN
F 2 "Package_TO_SOT_SMD:SOT-23" H 6150 4500 50  0001 C CNN
F 3 "" H 6000 5150 50  0001 C CNN
	1    6150 4900
	1    0    0    -1  
$EndComp
$Comp
L power:+5V #PWR013
U 1 1
P 6150 4600
F 0 "#PWR013" H 6150 4450 50  0001 C CNN
F 1 "+5V" H 6150 4750 50  0000 C CNN
F 2 "" H 6150 4600 50  0001 C CNN
F 3 "" H 6150 4600 50  0001 C CNN
	1    6150 4600
	1    0    0    -1  
$EndComp
$Comp
L power:GND #PWR014
U 1 1
P 6150 5200
F 0 "#PWR014" H 6150 4950 50  0001 C CNN
F 1 "GND" H 6150 5050 50  0000 C CNN
F 2 "" H 6150 5200 50  0001 C CNN
F 3 "" H 6150 5200 50  0001 C CNN
	1    6150 5200
	1    0    0    -1  
$EndComp
Text GLabel 6550 4900 2    50   Input ~ 0
Temp
Text GLabel 4100 2400 2    50   Input ~ 0
Temp
$Comp
L Device:Q_Photo_NPN Q1
U 1 1
P 6050 6150
F 0 "Q1" H 6240 6196 50  0000 L CNN
F 1 "NJL7502L" H 6240 6105 50  0000 L CNN
F 2 "BlueBoardRL78G13_Extension:NJL7502L" H 6250 6250 50  0001 C CNN
F 3 "~" H 6050 6150 50  0001 C CNN
	1    6050 6150
	1    0    0    -1  
$EndComp
$Comp
L power:+5V #PWR015
U 1 1
P 6150 5950
F 0 "#PWR015" H 6150 5800 50  0001 C CNN
F 1 "+5V" H 6150 6100 50  0000 C CNN
F 2 "" H 6150 5950 50  0001 C CNN
F 3 "" H 6150 5950 50  0001 C CNN
	1    6150 5950
	1    0    0    -1  
$EndComp
$Comp
L Device:R R10
U 1 1
P 6150 6600
F 0 "R10" H 6050 6600 50  0000 C CNN
F 1 "10k" V 6150 6600 50  0000 C CNN
F 2 "Resistor_SMD:R_0603_1608Metric_Pad1.05x0.95mm_HandSolder" V 6080 6600 50  0001 C CNN
F 3 "~" H 6150 6600 50  0001 C CNN
	1    6150 6600
	-1   0    0    1   
$EndComp
$Comp
L power:GND #PWR016
U 1 1
P 6150 6750
F 0 "#PWR016" H 6150 6500 50  0001 C CNN
F 1 "GND" H 6150 6600 50  0000 C CNN
F 2 "" H 6150 6750 50  0001 C CNN
F 3 "" H 6150 6750 50  0001 C CNN
	1    6150 6750
	1    0    0    -1  
$EndComp
Text GLabel 6200 6400 2    50   Input ~ 0
Light
Wire Wire Line
	6150 6450 6150 6400
Wire Wire Line
	6200 6400 6150 6400
Connection ~ 6150 6400
Wire Wire Line
	6150 6400 6150 6350
Text GLabel 4100 2500 2    50   Input ~ 0
Light
Text GLabel 9150 4550 2    50   Input ~ 0
AMP_CE
Wire Wire Line
	9100 4550 9150 4550
Text GLabel 4100 2900 2    50   Input ~ 0
AMP_CE
Connection ~ 2200 6200
Wire Wire Line
	2550 6200 2200 6200
Wire Wire Line
	2100 6200 2200 6200
$Comp
L BlueBoardRL78G13_Extension:USB_B_Micro_PowerOnly J2
U 1 1
P 2200 5800
F 0 "J2" H 2200 6250 50  0000 C CNN
F 1 "USB_B_Micro" H 2200 6150 50  0000 C CNN
F 2 "BlueBoardRL78G13_Extension:USB_Micro-B_PowerOnly" H 2350 5750 50  0001 C CNN
F 3 "~" H 2350 5750 50  0001 C CNN
	1    2200 5800
	1    0    0    -1  
$EndComp
$Comp
L Device:C_Small C5
U 1 1
P 8250 2000
F 0 "C5" V 8200 2050 50  0000 L CNN
F 1 "0.1uF" V 8350 1900 50  0000 L CNN
F 2 "Capacitor_SMD:C_0603_1608Metric_Pad1.05x0.95mm_HandSolder" H 8250 2000 50  0001 C CNN
F 3 "~" H 8250 2000 50  0001 C CNN
	1    8250 2000
	0    1    1    0   
$EndComp
$Comp
L power:+5V #PWR021
U 1 1
P 7950 2000
F 0 "#PWR021" H 7950 1850 50  0001 C CNN
F 1 "+5V" H 7965 2173 50  0000 C CNN
F 2 "" H 7950 2000 50  0001 C CNN
F 3 "" H 7950 2000 50  0001 C CNN
	1    7950 2000
	1    0    0    -1  
$EndComp
Wire Wire Line
	7950 2000 8150 2000
Wire Wire Line
	8350 2000 8800 2000
$Comp
L Device:C_Small C4
U 1 1
P 7400 3050
F 0 "C4" H 7500 3000 50  0000 L CNN
F 1 "0.1uF" H 7500 3100 50  0000 L CNN
F 2 "Capacitor_SMD:C_0603_1608Metric_Pad1.05x0.95mm_HandSolder" H 7400 3050 50  0001 C CNN
F 3 "~" H 7400 3050 50  0001 C CNN
	1    7400 3050
	-1   0    0    1   
$EndComp
Wire Wire Line
	7650 2850 7400 2850
Wire Wire Line
	7400 2850 7400 2950
Wire Wire Line
	7400 3150 7400 3250
Wire Wire Line
	7400 3250 7550 3250
Wire Wire Line
	9100 4400 9100 4550
Connection ~ 9100 4400
Connection ~ 9750 4100
Wire Wire Line
	9750 4100 9800 4100
Connection ~ 9750 4200
Wire Wire Line
	9750 4200 9800 4200
Wire Wire Line
	9400 4400 9350 4400
$EndSCHEMATC
